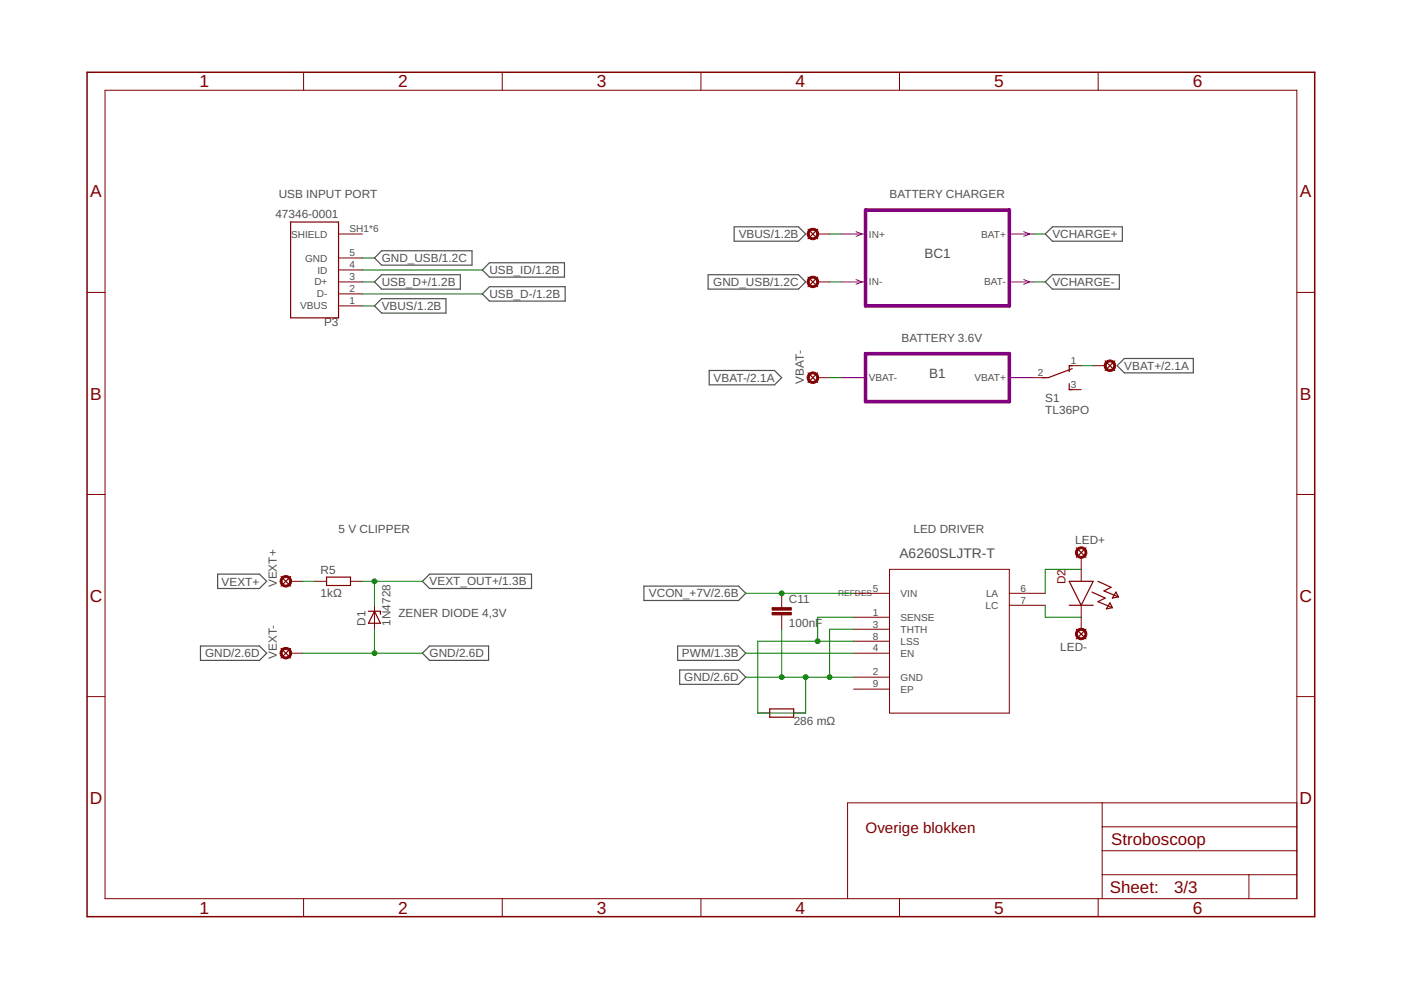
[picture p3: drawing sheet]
<svg xmlns="http://www.w3.org/2000/svg" width="297mm" height="210mm" viewBox="0 0 297 210" stroke-linecap="round" stroke-linejoin="round" font-family="sans-serif">
<g fill="none" stroke="#505050" stroke-width=".25">
<path d="M79.4 54.7l1.5-1.5h19.2v3h-19.2zM79.4 59.8l1.5-1.5h16.7v3h-16.7zM102.3 57.2l1.5-1.5h15.9v3.1h-15.9zM150.1 58.3h19.2l1.5 1.5-1.5 1.5h-19.2zM155.7 48.1h13.6l1.5 1.5-1.5 1.5h-13.6zM221.6 59.8l1.5-1.5h14.2v3h-14.2zM221.6 49.6l1.5-1.5h14.9v3h-14.9zM79.4 64.9l1.5-1.6h13.7v3.1h-13.7zM102.3 62.3l1.5-1.5h16v3h-16zM150.4 78.5h13.8l1.5 1.6-1.5 1.5h-13.8zM236.9 77.5l1.5-1.5h14.6v3.1h-14.6zM42.5 137h12.5l1.5 1.5-1.5 1.5h-12.5z"/>
<path d="M46.1 121.7h8.9l1.5 1.6-1.5 1.5h-8.9zM89.6 138.5l1.5-1.5h12.5v3h-12.5zM89.6 123.3l1.5-1.6h21.6v3.1h-21.6zM136.5 124.3h20.1l1.5 1.5-1.5 1.5h-20.1zM143.7 137h12.9l1.5 1.5-1.5 1.5h-12.9zM144.1 142h12.5l1.5 1.6-1.5 1.5h-12.5z"/>
</g>
<g fill="none" stroke="#800000" stroke-width=".25">
<path d="M61.6 47.1h10.2v20.3h-10.2zM171.3 48.6l2.1 2M171.3 58.8l2.1 2M173.4 48.6l-2.1 2M173.4 58.8l-2.1 2M171.3 79.1l2.1 2M173.4 79.1l-2.1 2M227.3 78.2l-5.1 1.9h-1.2M227.3 77.5h-.6v1.3M234.3 76.5l2 2M236.3 76.5l-2 2M226.7 81.3v1.3h.6"/>
<path d="M228.2 116.1l2.1 2.1M230.3 116.1l-2.1 2.1M59.6 122.2l2 2.1M59.6 137.5l2 2M61.6 122.2l-2 2.1M61.6 137.5l-2 2M69.2 122.4h5.1v1.7h-5.1zM78.1 129.6h2.6v.6M79.4 129.6l1.3 2.5h-2.6zM226.7 123.3h5.1l-2.6 5zM226.7 128.3h5.1M228.2 133.4l2.1 2"/>
<path d="M230.3 133.4l-2.1 2M231.5 125.5l2.8 1.3-1.5 .8 3 1.2M232.8 123.3l2.8 1.2-1.5 .8 3 1.3M235.3 127.8l.5 1-1.2 .3zM236.6 125.5l.5 1.1-1.3 .2zM163.2 150.3h5.1v1.8h-5.1z"/>
</g>
<g fill="#800000" stroke="#800000" stroke-width=".21">
<path d="M234.5 76.6a1.22 1.22 0 0 1 1.9 .4 1.22 1.22 0 0 1-.8 1.7 1.22 1.22 0 0 1-1.5-1.2h.4a.82 .82 0 0 1 1.1-.7 .82 .82 0 0 1 .3 1.3 .82 .82 0 0 1-1.4-.3v-.3h-.4z" fill-rule="evenodd"/>
<path d="M171.6 79.2a1.22 1.22 0 0 1 1.8 .3 1.22 1.22 0 0 1-.8 1.8 1.22 1.22 0 0 1-1.5-1.2h.4a.8 .8 0 0 1 1.1-.8 .8 .8 0 0 1 .3 1.3 .8 .8 0 0 1-1.3-.3l-.1-.2h-.4z" fill-rule="evenodd"/>
<path d="M59.8 122.3a1.22 1.22 0 0 1 1.9 .4 1.22 1.22 0 0 1-.8 1.7 1.22 1.22 0 0 1-1.5-1.1h.4a.82 .82 0 0 1 1.2-.7 .82 .82 0 0 1 .1 1.3 .82 .82 0 0 1-1.3-.4v-.2h-.4z" fill-rule="evenodd"/>
<path d="M59.8 137.6a1.22 1.22 0 0 1 1.9 .3 1.22 1.22 0 0 1-.8 1.8 1.22 1.22 0 0 1-1.5-1.2h.4a.81 .81 0 0 1 1.2-.7 .81 .81 0 0 1 .1 1.4 .81 .81 0 0 1-1.3-.5v-.2h-.4v-.4z" fill-rule="evenodd"/>
<path d="M171.6 48.7a1.22 1.22 0 0 1 1.8 .3 1.22 1.22 0 0 1-.8 1.8 1.22 1.22 0 0 1-1.5-1.2h.4a.81 .81 0 0 1 1.2-.8 .81 .81 0 0 1 .2 1.4 .81 .81 0 0 1-1.3-.4l-.1-.2h-.4z" fill-rule="evenodd"/>
<path d="M171.6 58.8a1.22 1.22 0 0 1 1.8 .4 1.22 1.22 0 0 1-.8 1.8 1.22 1.22 0 0 1-1.5-1.2h.4a.8 .8 0 0 1 1.1-.8 .8 .8 0 0 1 .3 1.3 .8 .8 0 0 1-1.3-.3l-.1-.2h-.4l.1-.4z" fill-rule="evenodd"/>
<path d="M228.4 116.2a1.22 1.22 0 0 1 1.9 .4 1.22 1.22 0 0 1-.8 1.7 1.22 1.22 0 0 1-1.5-1.1h.4a.82 .82 0 0 1 1.2-.7 .82 .82 0 0 1 .2 1.3 .82 .82 0 0 1-1.3-.4l-.1-.2h-.4z" fill-rule="evenodd"/>
<path d="M228.4 133.5a1.22 1.22 0 0 1 1.9 .4 1.22 1.22 0 0 1-.8 1.7 1.22 1.22 0 0 1-1.5-1.2h.4a.82 .82 0 0 1 1.2-.7 .82 .82 0 0 1 .2 1.4 .82 .82 0 0 1-1.3-.4l-.1-.3h-.4z" fill-rule="evenodd"/>
</g>
<g fill="none" stroke="#800000" stroke-width=".21">
<path d="M22.3 19.1h252.7v171.4h-252.7zM64.4 15.3v3.8M106.5 15.3v3.8M148.6 15.3v3.8M190.7 15.3v3.8M232.8 15.3v3.8M71.8 59.8h5.1M71.8 54.7h5.1M71.8 57.2h5.1M71.8 49.6h5.1M173.4 59.8h2.5M173.4 49.6h2.5"/>
<path d="M18.5 62h3.8M71.8 62.3h5.1M71.8 64.9h5.1M226.7 77.5h2.5M231.8 77.5h2.5M275 62h3.7M173.4 80.1h2.5M219.1 80.1h2.5M226.7 82.6h2.5M18.5 104.8h3.8M229.2 118.2v5.1M275 104.8h3.7"/>
<path d="M61.6 123.3h2.6M61.6 138.5h2.6M66.7 123.3h2.5M74.3 123.3h2.6M79.4 128.3v5.1M165.7 125.8v3M165.7 130.4v3M181 138.5h7.6M181 125.8h7.6M181 130.9h7.6M181 133.4h7.6M181 136h7.6"/>
<path d="M188.6 120.7h25.4v30.5h-25.4zM214 125.8h7.6M214 128.3h7.6M229.2 128.3v5.1M18.5 147.7h3.8M160.7 151.2h2.5M168.3 151.2h2.5M181 143.6h7.6M181 146.1h7.6M275 147.7h3.7M233.7 170.2v20.3M233.7 175.3h41.3"/>
<path d="M275 170.2h-95.3v20.3M64.4 190.5v3.9M106.5 190.5v3.9M148.6 190.5v3.9M190.7 190.5v3.9M232.8 190.5v3.9M233.7 185.5h41.3M233.7 180.4h41.3M264.8 185.5v5"/>
</g>
<g fill="#800000" stroke="#800000" stroke-width=".21">
<path d="M163.7 129.9h4.1v.5h-4.1z"/>
<path d="M163.7 128.8h4.1v.5h-4.1z"/>
</g>
<path d="M18.5 15.3h260.2v179.1h-260.2z" fill="none" stroke="#800000" stroke-width=".32"/>
<g fill="none" stroke="#008000" stroke-width=".21">
<path d="M76.9 54.7h2.5M76.9 59.8h2.5M76.9 57.2h25.4M175.9 59.8h2.5M175.9 49.6h2.5M219.1 59.8h2.5M219.1 49.6h2.5M76.9 64.9h2.5M76.9 62.3h25.4M229.2 77.5h2.6M175.9 80.1h2.5M64.2 138.5h25.4"/>
<path d="M64.2 123.3h2.5M76.9 123.3h12.7M79.4 123.3v5M79.4 133.4v5.1M158.1 138.5h22.9M158.1 125.8h22.9M165.7 133.4v10.2M181 133.4h-5.1v10.2M181 130.9h-7.6v5.1M181 136h-20.3v15.2h10.1v-7.6M221.6 128.3v2.6h7.6M229.2 120.7h-7.6v5.1"/>
<path d="M158.1 143.6h22.9"/>
</g>
<g fill="#008000" stroke="#008000" stroke-width=".21">
<circle cx="79.4" cy="138.5" r=".51"/>
<circle cx="165.7" cy="143.6" r=".51"/>
<circle cx="175.9" cy="143.6" r=".51"/>
<circle cx="173.4" cy="136" r=".51"/>
<circle cx="170.8" cy="143.6" r=".51"/>
<circle cx="79.4" cy="123.3" r=".51"/>
<circle cx="165.7" cy="125.8" r=".51"/>
</g>
<path d="M183.5 44.5h30.5v20.4h-30.5zM183.5 75h30.5v10.2h-30.5z" fill="none" stroke="#800080" stroke-width=".76"/>
<path d="M178.4 49.6h5.1M178.4 59.8h5.1M181.5 49.1l1.3 .5-1.3 .5M181.5 59.3l1.3 .5-1.3 .5M214 49.6h5.1M214 59.8h5.1M217 49.1l1.3 .5-1.3 .5M217 59.3l1.3 .5-1.3 .5M178.4 80.1h5.1M214 80.1h5.1" fill="none" stroke="#800080" stroke-width=".21"/>
<g font-size="3.7" fill="#800000">
<text x="42.3" y="18.5">1</text>
<text x="84.4" y="18.5">2</text>
<text x="126.5" y="18.5">3</text>
<text x="168.6" y="18.5">4</text>
<text x="210.8" y="18.5">5</text>
<text x="252.9" y="18.5">6</text>
<text x="19.1" y="41.9">A</text>
<text x="275.6" y="41.9">A</text>
<text x="19.1" y="84.7">B</text>
<text x="275.6" y="84.7">B</text>
<text x="19" y="127.6">C</text>
<text x="275.5" y="127.6">C</text>
<text x="19" y="170.4">D</text>
<text x="275.5" y="170.4">D</text>
<text x="42.3" y="193.7">1</text>
<text x="84.4" y="193.7">2</text>
<text x="126.5" y="193.7">3</text>
<text x="168.6" y="193.7">4</text>
<text x="210.8" y="193.7">5</text>
<text x="252.9" y="193.7">6</text>
</g>
<g font-size="3.6" fill="#800000">
<text x="235.6" y="179.1">Stroboscoop</text>
<text x="235.3" y="189.4">Sheet:</text>
<text x="248.9" y="189.3">3/3</text>
</g>
<text font-size="3.2" fill="#800000" x="183.5" y="176.6">Overige blokken</text>
<g font-size="2.9" fill="#505050">
<text x="196" y="54.7">BC1</text>
<text x="197" y="80.1">B1</text>
<text x="190.7" y="118.3">A6260SLJTR-T</text>
</g>
<g font-size="2.5" fill="#505050">
<text x="59.1" y="42">USB INPUT PORT</text>
<text x="188.6" y="42">BATTERY CHARGER</text>
<text x="58.4" y="46.3">47346-0001</text>
<text x="156.6" y="50.5">VBUS/1.2B</text>
<text x="223.1" y="50.5">VCHARGE+</text>
<text x="80.9" y="55.6">GND_USB/1.2C</text>
<text x="103.8" y="58.1">USB_ID/1.2B</text>
<text x="80.9" y="65.7">VBUS/1.2B</text>
<text x="80.9" y="60.7">USB_D+/1.2B</text>
<text x="103.8" y="63.2">USB_D-/1.2B</text>
<text x="151.2" y="60.7">GND_USB/1.2C</text>
<text x="223.1" y="60.7">VCHARGE-</text>
<text x="68.7" y="69.2">P3</text>
<text x="191.1" y="72.5">BATTERY 3.6V</text>
<text x="151.3" y="81">VBAT-/2.1A</text>
<text x="170.4" y="81.4" transform="rotate(-90 170.4 81.4)">VBAT-</text>
<text x="238.4" y="78.4">VBAT+/2.1A</text>
<text x="221.6" y="87.7">TL36PO</text>
<text x="221.6" y="85.2">S1</text>
<text x="71.8" y="113.1">5 V CLIPPER</text>
<text x="193.7" y="113.1">LED DRIVER</text>
<text x="228" y="115.3">LED+</text>
<text x="47" y="124.1">VEXT+</text>
<text x="58.7" y="124.5" transform="rotate(-90 58.7 124.5)">VEXT+</text>
<text x="68" y="121.8">R5</text>
<text x="91.1" y="124.1">VEXT_OUT+/1.3B</text>
<text x="68" y="126.6">1kΩ</text>
<text x="84.5" y="130.9">ZENER DIODE 4,3V</text>
<text x="137.6" y="126.7">VCON_+7V/2.6B</text>
<text x="167.3" y="127.9">C11</text>
<text x="77.5" y="132.6" transform="rotate(-90 77.5 132.6)">D1</text>
<text x="82.8" y="132.6" transform="rotate(-90 82.8 132.6)">1N4728</text>
<text x="167.3" y="133">100nF</text>
<text x="43.5" y="139.4">GND/2.6D</text>
<text x="58.7" y="139.8" transform="rotate(-90 58.7 139.8)">VEXT-</text>
<text x="91.1" y="139.4">GND/2.6D</text>
<text x="144.6" y="139.4">PWM/1.3B</text>
<text x="224.8" y="138.1">LED-</text>
<text x="145.1" y="144.5">GND/2.6D</text>
<text x="168.3" y="153.7">286 mΩ</text>
</g>
<text font-size="2.5" fill="#800000" x="225.9" y="123.9" transform="rotate(-90 225.9 123.9)">D2</text>
<g font-size="2.1" fill="#505050">
<text x="61.7" y="50.4">SHIELD</text>
<text x="74.1" y="49.3">SH1*6</text>
<text x="184.2" y="50.4">IN+</text>
<text x="208" y="50.4">BAT+</text>
<text x="64.7" y="55.4">GND</text>
<text x="67.3" y="58">ID</text>
<text x="74.1" y="59.4">3</text>
<text x="74.1" y="54.3">5</text>
<text x="74.1" y="56.9">4</text>
<text x="63.6" y="65.6">VBUS</text>
<text x="66.7" y="60.5">D+</text>
<text x="67.2" y="63.1">D-</text>
<text x="74.1" y="62">2</text>
<text x="74.1" y="64.5">1</text>
<text x="184.2" y="60.5">IN-</text>
<text x="208.7" y="60.5">BAT-</text>
<text x="227" y="77.2">1</text>
<text x="184.2" y="80.8">VBAT-</text>
<text x="206.6" y="80.8">VBAT+</text>
<text x="220.1" y="79.7">2</text>
<text x="227" y="82.3">3</text>
<text x="185.1" y="125.4">5</text>
<text x="216.3" y="125.4">6</text>
<text x="185.1" y="130.5">1</text>
<text x="190.9" y="126.6">VIN</text>
<text x="190.9" y="131.6">SENSE</text>
<text x="208.9" y="129.1">LC</text>
<text x="209.1" y="126.6">LA</text>
<text x="216.3" y="128">7</text>
<text x="185.1" y="133.1">3</text>
<text x="185.1" y="135.6">8</text>
<text x="190.9" y="134.2">THTH</text>
<text x="190.9" y="136.7">LSS</text>
<text x="185.1" y="138.1">4</text>
<text x="185.1" y="143.2">2</text>
<text x="190.9" y="139.2">EN</text>
<text x="185.1" y="145.7">9</text>
<text x="190.9" y="144.3">GND</text>
<text x="190.9" y="146.9">EP</text>
</g>
<text font-size="1.8" fill="#505050" x="177.7" y="126.4">REFDES</text>
</svg>
